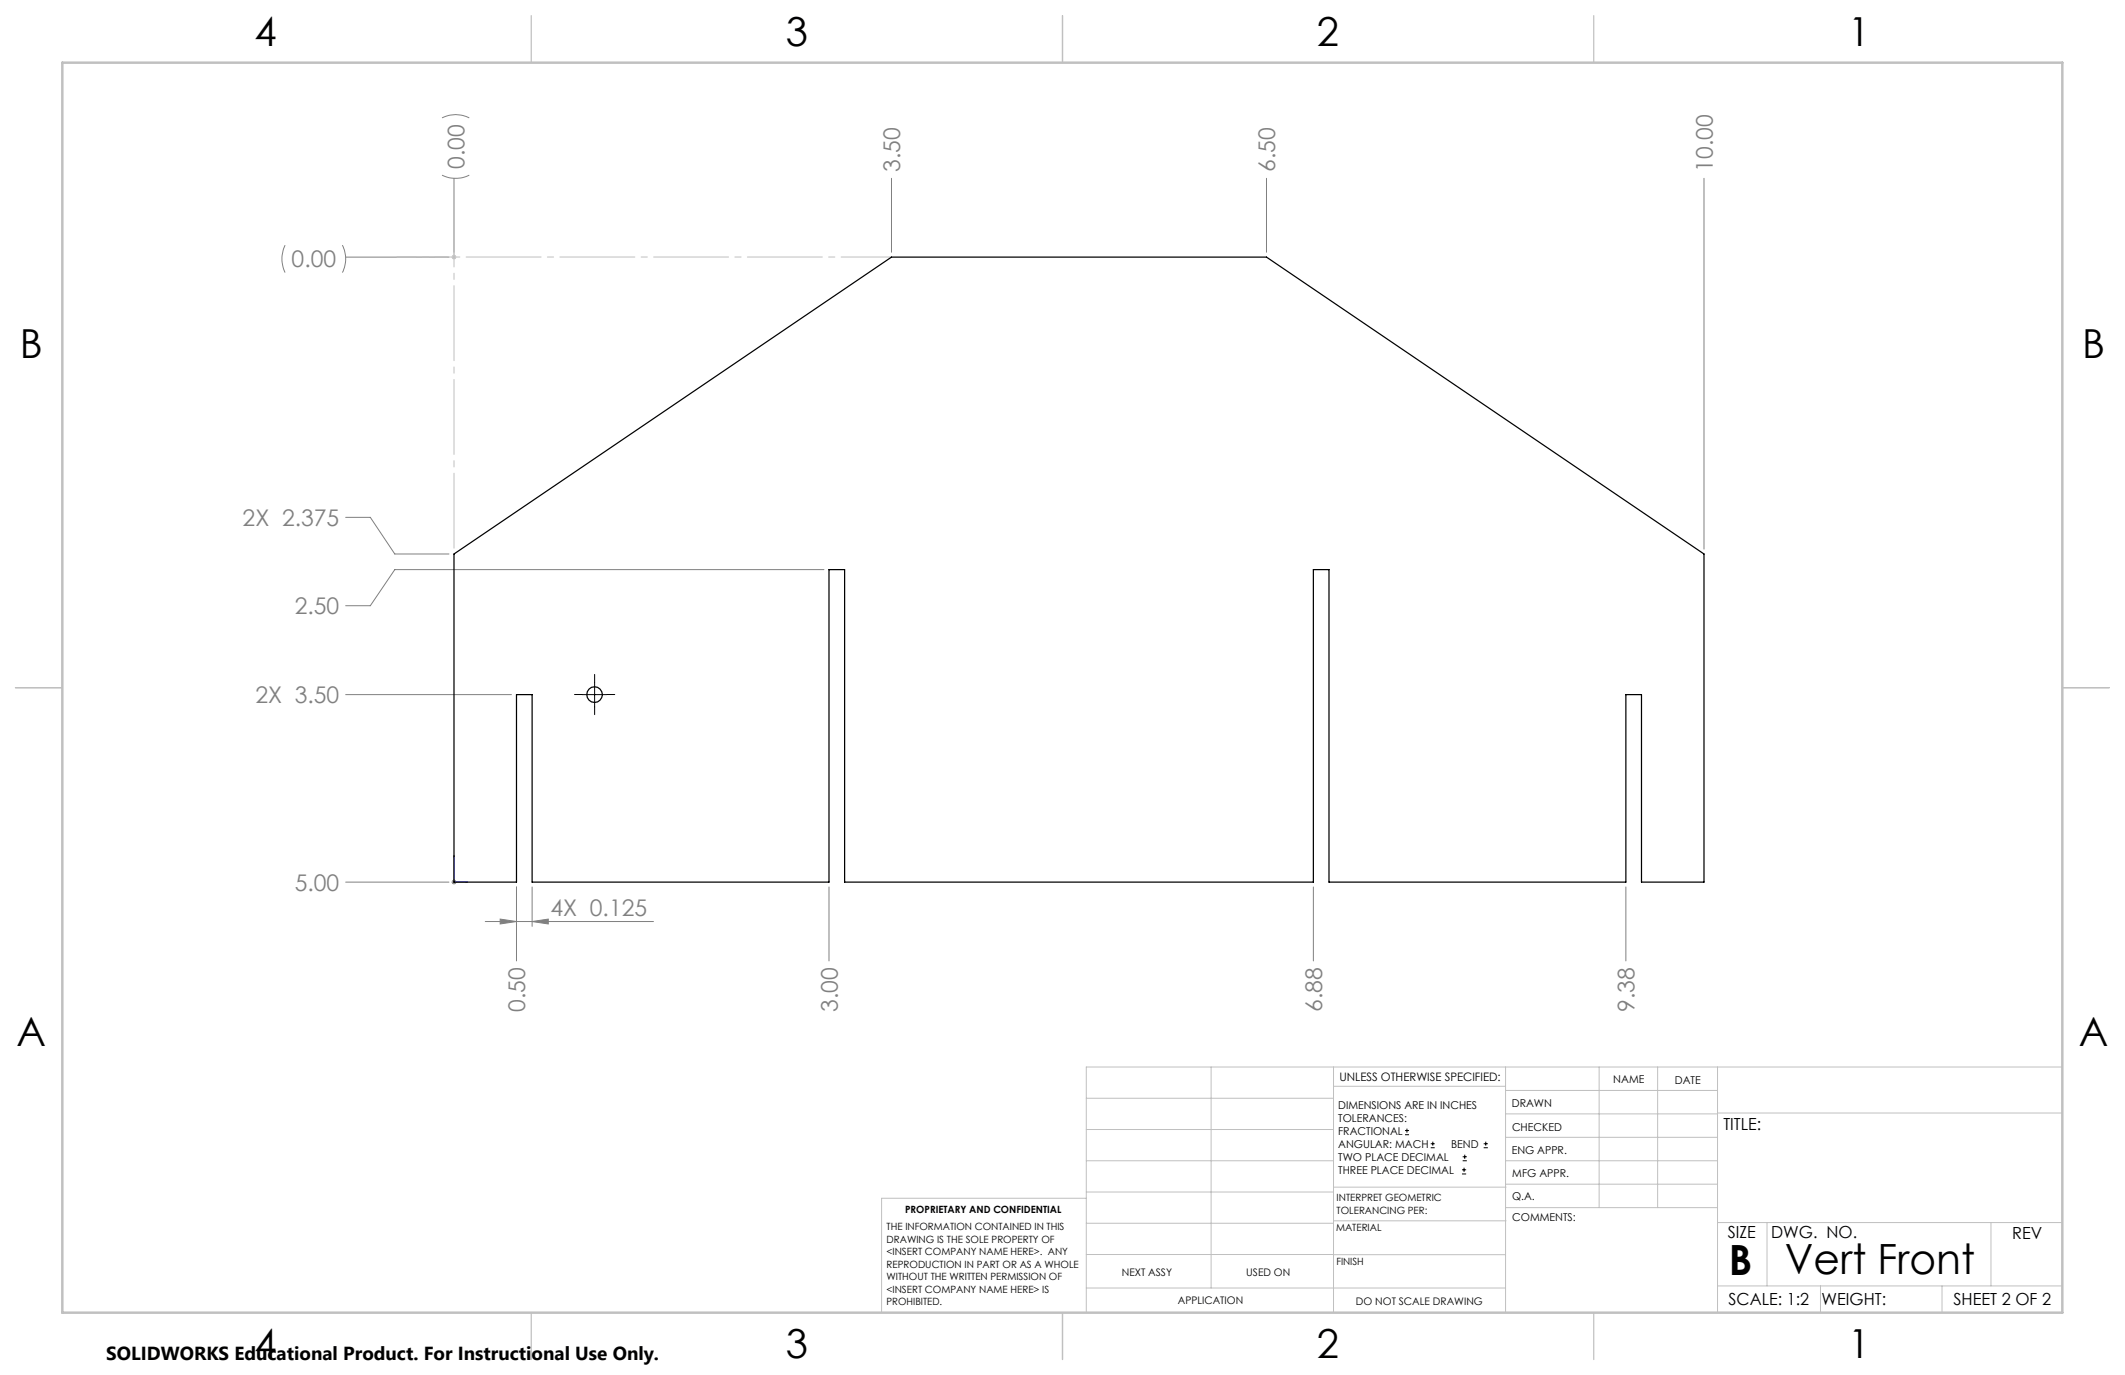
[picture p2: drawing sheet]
<svg xmlns="http://www.w3.org/2000/svg" width="432mm" height="279mm" viewBox="0 0 432 279" stroke-linecap="round" stroke-linejoin="round" font-family="sans-serif">
<g fill="none" stroke="#000" stroke-width=".2">
<path d="M120.8 138.6v5.1M118.3 141.1h5M285.5 230.6h.8M285.5 229.7h.8M285.9 229.3v.9M290.7 233.2h.8M290.7 232.4h.8M291.1 232v.8M297.1 238.5h.8M297.1 237.7h.8M297.2 235.9h.9M297.2 235.1h.9"/>
<path d="M297.5 237.3v.8M297.6 234.6v.9M301.5 233.2h.8M301.5 232.4h.8M301.9 232v.8"/>
</g>
<g fill="none" stroke="#808080" stroke-width=".2">
<path d="M89.8 35.6a6.4 6.4 0 0 0 5.6 0M89.8 24a6.1 6.1 0 0 1 5.6 0M92.3 36.2v15.1M181.2 36.2v15.1M257.4 36.2v15.1M346.3 36.2v75.4M57.9 49.8a6.4 6.4 0 0 0 0 5.6M69.6 49.8a6.1 6.1 0 0 1 0 5.6M70.2 52.2h21M70.2 105.1h5l5 7.5h11M167.4 115.7h-87.2l-5 7.4h-5M70.2 141.1h33.7"/>
<path d="M70.2 179.2h21M91.7 179.2h1M91.9 178.9l.7 .7M92.3 178.8v.9M92.6 178.9l-.7 .7M98.6 187.3h34.2M101.6 186.8l3.4 .5-3.4 .4zM105 180.2v15.1M108.1 187.3l3.3-.5v.9zM108.1 180.2v8M168.5 180.2v15.1M266.9 180.2v15.1"/>
<path d="M330.4 180.2v15.1"/>
</g>
<g fill="none" stroke="#c0c0c0" stroke-width=".2">
<path d="M91.7 52.2h1M91.9 51.9l.7 .7M92.3 51.8v.9M92.6 51.9l-.7 .7M246.1 216.8v44.9M271 216.8v49.9M305.9 216.8v49.9M324.9 216.8v28.6M336.8 216.8v28.6M349 216.8v49.9M419.1 216.8h-198.4v49.9M220.7 235.9h50.3"/>
<path d="M220.7 229.5h50.3M220.7 223.2h50.3M271 220.7h34.9M305.9 231.1h43.1M305.9 226.3h43.1M305.9 221.6h43.1M305.9 235.9h43.1M349 226.2h70.1M220.7 248.6h50.3M220.7 242.2h50.3M220.7 254.9h50.3M220.7 243.5h-41.6v23.2"/>
<path d="M271 255h34.9M271 248.1h35M271 241.2h35M305.9 240.6h43.1M306 245.4h43M349 248.4h70.1M359.1 248.4v12.9M404.6 248.4v12.9M220.7 261.7h85.2M349 261.3h70.1M369.9 261.3v5.4M394.6 261.3v5.4"/>
</g>
<path d="M92.3 173.8v5.4h2.7M92.3 173.8v.3h-.1zM94.7 179.2h.3l-.3 .1z" fill="none" stroke="#00f" stroke-width=".2"/>
<path d="M120.8 138.6v-1.6M118.3 141.1h-1.6M120.8 143.6v1.6M123.3 141.1h1.6" fill="none" stroke="#000" stroke-width=".2" stroke-dasharray="15.2 1.3 1.3 1.3"/>
<path d="M92.3 112.6v-74.8" fill="none" stroke="#c0c0c0" stroke-width=".2" stroke-dasharray="15.2 1.3 1.3 1.3" stroke-dashoffset="-1.2"/>
<path d="M181.2 52.2h-100.5" fill="none" stroke="#c0c0c0" stroke-width=".2" stroke-dasharray="15.2 1.3 1.3 1.3" stroke-dashoffset="5"/>
<path d="M80.7 52.2h11.6" fill="none" stroke="#c0c0c0" stroke-width=".2" stroke-dasharray="15.2 1.3 1.3 1.3" stroke-dashoffset="11.3"/>
<path d="M92.3 52.2v-13.9" fill="none" stroke="#c0c0c0" stroke-width=".2" stroke-dasharray="15.2 1.3 1.3 1.3" stroke-dashoffset="10.2"/>
<path d="M108 3.2v9.5M215.9 3.2v9.5M323.8 3.2v9.5M3.1 139.7h9.6M419.1 139.7h9.5M108 266.7v9.6M215.9 266.7v9.6M323.8 266.7v9.6" fill="none" stroke="#c0c0c0" stroke-width=".25"/>
<path d="M12.7 12.7h406.4v254h-406.4z" fill="none" stroke="#c0c0c0" stroke-width=".5"/>
<path d="M94.7 179.2h.3l-.3 .1zM92.3 173.8v.3h-.1z" fill="#00f"/>
<path d="M101.6 186.8l3.4 .5-3.4 .4zM108.1 187.3l3.3-.5v.9z" fill="#808080"/>
<g fill="none" stroke="#000" stroke-width=".25">
<path d="M92.3 112.6l88.9-60.4h76.2l88.9 60.4v66.6h-12.7v-38.1h-3.2v38.1h-60.3v-63.5h-3.2v63.5h-95.3v-63.5h-3.1v63.5h-60.4v-38.1h-3.1v38.1h-12.7z"/>
<circle cx="120.8" cy="141.1" r="1.6"/>
</g>
<g font-size="8.5">
<text x="351.3" y="259">B</text>
<text x="362.7" y="258.9">Vert Front</text>
</g>
<g font-size="8.1">
<text x="51.7" y="9.3">4</text>
<text x="159.7" y="9.3">3</text>
<text x="267.6" y="9.3">2</text>
<text x="375.6" y="9.3">1</text>
<text x="4" y="72.8">B</text>
<text x="423.1" y="72.8">B</text>
<text x="3.3" y="212.5">A</text>
<text x="422.4" y="212.5">A</text>
<text x="51.7" y="276">4</text>
<text x="159.7" y="276">3</text>
<text x="267.6" y="276">2</text>
<text x="375.6" y="276">1</text>
</g>
<g font-size="4.7" fill="#808080">
<text x="94.4" y="34.3" transform="rotate(-90 94.4 34.3)">0.00</text>
<text x="182.9" y="34.9" transform="rotate(-90 182.9 34.9)">3.50</text>
<text x="259.1" y="34.9" transform="rotate(-90 259.1 34.9)">6.50</text>
<text x="348" y="34.9" transform="rotate(-90 348 34.9)">10.00</text>
<text x="59.3" y="54.3">0.00</text>
<text x="49.3" y="106.9">2X 2.375</text>
<text x="59.9" y="124.8">2.50</text>
<text x="51.9" y="142.9">2X 3.50</text>
<text x="59.9" y="181">5.00</text>
<text x="111.9" y="186.2">4X 0.125</text>
<text x="106.7" y="205.6" transform="rotate(-90 106.7 205.6)">0.50</text>
<text x="170.2" y="205.6" transform="rotate(-90 170.2 205.6)">3.00</text>
<text x="268.6" y="205.6" transform="rotate(-90 268.6 205.6)">6.88</text>
<text x="332.1" y="205.6" transform="rotate(-90 332.1 205.6)">9.38</text>
</g>
<text font-size="3.8" x="21.6" y="276.3">SOLIDWORKS Educational Product. For Instructional Use Only.</text>
<g font-size="3.4">
<text x="350.2" y="229.5">TITLE:</text>
<text x="351.1" y="251.6">SIZE</text>
<text x="359.9" y="251.6">DWG. NO.</text>
<text x="408.9" y="251.7">REV</text>
<text x="351.2" y="265.2">SCALE: 1:2</text>
<text x="370.1" y="265.3">WEIGHT:</text>
<text x="396.9" y="265.2">SHEET 2 OF 2</text>
</g>
<text font-size="2.4" x="272.2" y="219.7">UNLESS OTHERWISE SPECIFIED:</text>
<g font-size="2.2">
<text x="327.8" y="220.1">NAME</text>
<text x="340.3" y="220.2">DATE</text>
<text x="271.9" y="225.3">DIMENSIONS ARE IN INCHES</text>
<text x="271.9" y="227.9">TOLERANCES:</text>
<text x="307.2" y="224.9">DRAWN</text>
<text x="271.9" y="230.6">FRACTIONAL</text>
<text x="271.9" y="233.2">ANGULAR: MACH</text>
<text x="294.9" y="233.2">BEND</text>
<text x="307.3" y="229.8">CHECKED</text>
<text x="271.9" y="235.9">TWO PLACE DECIMAL</text>
<text x="271.9" y="238.5">THREE PLACE DECIMAL</text>
<text x="307.2" y="234.5">ENG APPR.</text>
<text x="307.3" y="239.2">MFG APPR.</text>
<text x="307.3" y="243.9">Q.A.</text>
<text x="307.3" y="248.1">COMMENTS:</text>
</g>
<g font-size="2.1">
<text x="227.9" y="259.2">NEXT ASSY</text>
<text x="253.3" y="259.2">USED ON</text>
<text x="239.3" y="265">APPLICATION</text>
<text x="275.5" y="265.1">DO NOT SCALE DRAWING</text>
</g>
<g font-size="2">
<text x="271.6" y="244.1">INTERPRET GEOMETRIC</text>
<text x="180.2" y="250">THE INFORMATION CONTAINED IN THIS</text>
<text x="183.9" y="246.4">PROPRIETARY AND CONFIDENTIAL</text>
<text x="271.5" y="250.2">MATERIAL</text>
<text x="271.6" y="246.6">TOLERANCING PER:</text>
<text x="180.2" y="252.5">DRAWING IS THE SOLE PROPERTY OF</text>
<text x="180.2" y="255.1">&lt;INSERT COMPANY NAME HERE&gt;. ANY</text>
<text x="180.2" y="257.6">REPRODUCTION IN PART OR AS A WHOLE</text>
<text x="271.5" y="257">FINISH</text>
<text x="180.2" y="260.1">WITHOUT THE WRITTEN PERMISSION OF</text>
<text x="180.2" y="262.6">&lt;INSERT COMPANY NAME HERE&gt; IS</text>
<text x="180.2" y="265.2">PROHIBITED.</text>
</g>
</svg>
